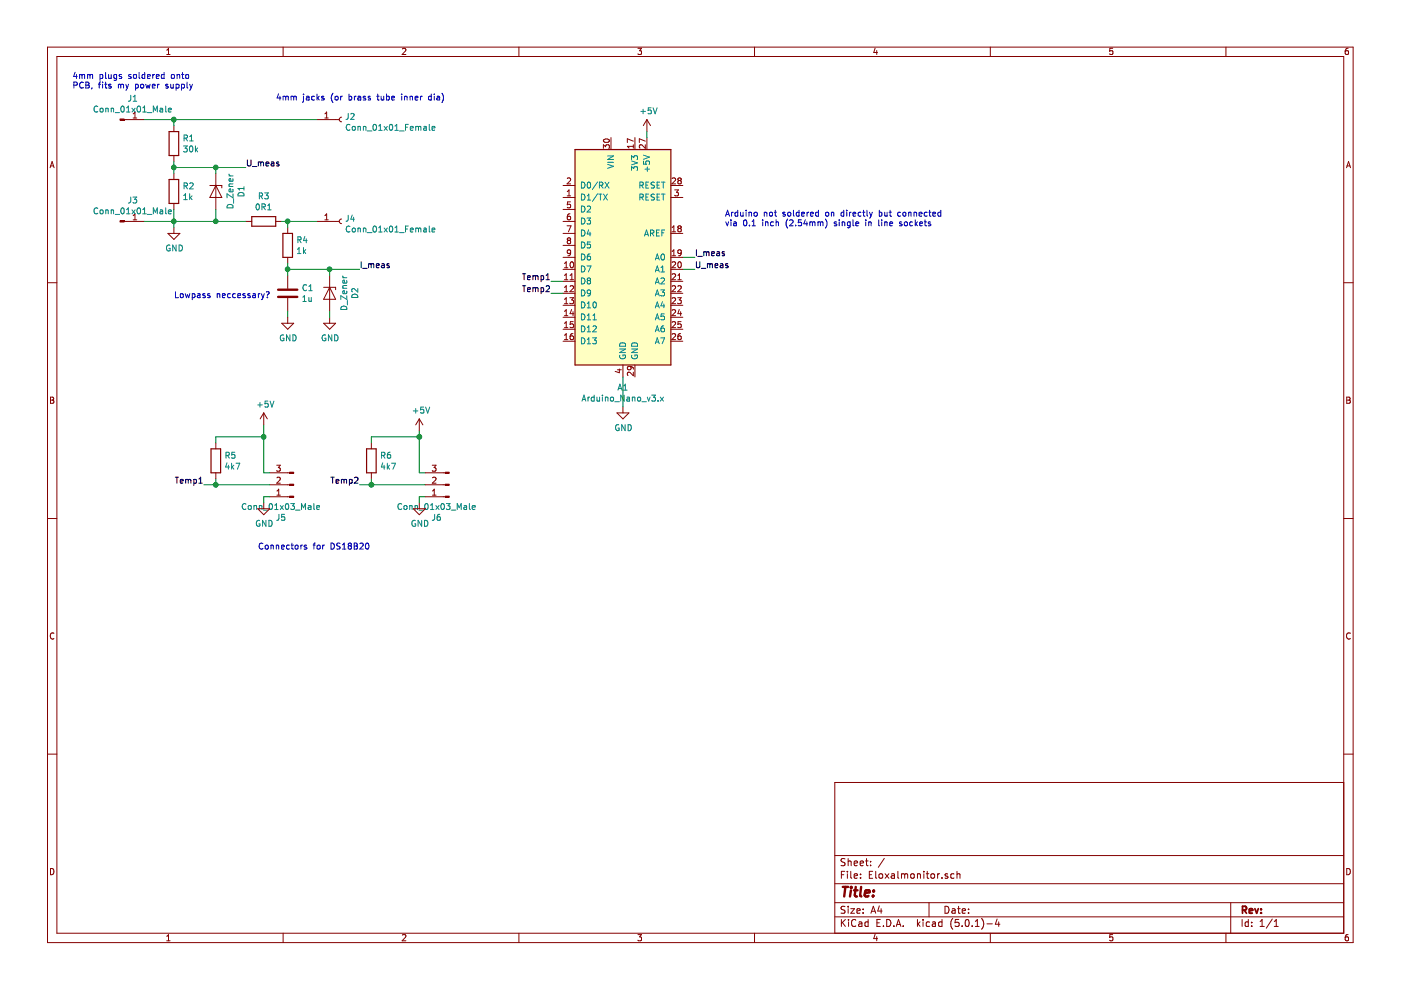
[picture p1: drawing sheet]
EESchema Schematic File Version 4
LIBS:Eloxalmonitor-cache
EELAYER 26 0
EELAYER END
$Descr A4 11693 8268
encoding utf-8
Sheet 1 1
Title ""
Date ""
Rev ""
Comp ""
Comment1 ""
Comment2 ""
Comment3 ""
Comment4 ""
$EndDescr
$Comp
L Device:R R1
U 1 1
P 1450 1200
F 0 "R1" H 1520 1246 50  0000 L CNN
F 1 "30k" H 1520 1155 50  0000 L CNN
F 2 "Resistor_SMD:R_0805_2012Metric_Pad1.15x1.40mm_HandSolder" V 1380 1200 50  0001 C CNN
F 3 "~" H 1450 1200 50  0001 C CNN
	1    1450 1200
	1    0    0    -1  
$EndComp
$Comp
L Device:R R2
U 1 1
P 1450 1600
F 0 "R2" H 1520 1646 50  0000 L CNN
F 1 "1k" H 1520 1555 50  0000 L CNN
F 2 "Resistor_SMD:R_0805_2012Metric_Pad1.15x1.40mm_HandSolder" V 1380 1600 50  0001 C CNN
F 3 "~" H 1450 1600 50  0001 C CNN
	1    1450 1600
	1    0    0    -1  
$EndComp
$Comp
L Device:R R3
U 1 1
P 2200 1850
F 0 "R3" V 2407 1850 50  0000 C CNN
F 1 "0R1" V 2316 1850 50  0000 C CNN
F 2 "Resistor_SMD:R_2512_6332Metric_Pad1.52x3.35mm_HandSolder" V 2130 1850 50  0001 C CNN
F 3 "~" H 2200 1850 50  0001 C CNN
	1    2200 1850
	0    -1   -1   0   
$EndComp
$Comp
L Device:D_Zener D1
U 1 1
P 1800 1600
F 0 "D1" H 1800 1816 50  0000 C CNN
F 1 "D_Zener" H 1800 1725 50  0000 C CNN
F 2 "Diode_SMD:D_SOT-23_ANK" H 1800 1600 50  0001 C CNN
F 3 "~" H 1800 1600 50  0001 C CNN
	1    1800 1600
	0    1    1    0   
$EndComp
$Comp
L Device:D_Zener D2
U 1 1
P 2750 2450
F 0 "D2" H 2750 2666 50  0000 C CNN
F 1 "D_Zener" H 2750 2575 50  0000 C CNN
F 2 "Diode_SMD:D_SOT-23_ANK" H 2750 2450 50  0001 C CNN
F 3 "~" H 2750 2450 50  0001 C CNN
	1    2750 2450
	0    1    1    0   
$EndComp
$Comp
L Device:C C1
U 1 1
P 2400 2450
F 0 "C1" H 2515 2496 50  0000 L CNN
F 1 "1u" H 2515 2405 50  0000 L CNN
F 2 "Capacitor_SMD:C_0805_2012Metric_Pad1.15x1.40mm_HandSolder" H 2438 2300 50  0001 C CNN
F 3 "~" H 2400 2450 50  0001 C CNN
	1    2400 2450
	1    0    0    -1  
$EndComp
$Comp
L Device:R R4
U 1 1
P 2400 2050
F 0 "R4" H 2470 2096 50  0000 L CNN
F 1 "1k" H 2470 2005 50  0000 L CNN
F 2 "Resistor_SMD:R_0805_2012Metric_Pad1.15x1.40mm_HandSolder" V 2330 2050 50  0001 C CNN
F 3 "~" H 2400 2050 50  0001 C CNN
	1    2400 2050
	1    0    0    -1  
$EndComp
$Comp
L power:GND #PWR04
U 1 1
P 2750 2650
F 0 "#PWR04" H 2750 2400 50  0001 C CNN
F 1 "GND" H 2755 2477 50  0000 C CNN
F 2 "" H 2750 2650 50  0001 C CNN
F 3 "" H 2750 2650 50  0001 C CNN
	1    2750 2650
	1    0    0    -1  
$EndComp
$Comp
L power:GND #PWR02
U 1 1
P 1450 1900
F 0 "#PWR02" H 1450 1650 50  0001 C CNN
F 1 "GND" H 1455 1727 50  0000 C CNN
F 2 "" H 1450 1900 50  0001 C CNN
F 3 "" H 1450 1900 50  0001 C CNN
	1    1450 1900
	1    0    0    -1  
$EndComp
Wire Wire Line
	1450 1450 1450 1400
Wire Wire Line
	1450 1400 1800 1400
Wire Wire Line
	1800 1400 1800 1450
Wire Wire Line
	1450 1350 1450 1400
Connection ~ 1450 1400
$Comp
L Connector:Conn_01x03_Male J5
U 1 1
P 2450 4050
F 0 "J5" H 2556 4328 50  0000 C CNN
F 1 "Conn_01x03_Male" H 2556 4237 50  0000 C CNN
F 2 "Connector_Molex:Molex_KK-254_AE-6410-03A_1x03_P2.54mm_Vertical" H 2450 4050 50  0001 C CNN
F 3 "~" H 2450 4050 50  0001 C CNN
	1    2450 4050
	-1   0    0    1   
$EndComp
$Comp
L Connector:Conn_01x03_Male J6
U 1 1
P 3750 4050
F 0 "J6" H 3856 4328 50  0000 C CNN
F 1 "Conn_01x03_Male" H 3856 4237 50  0000 C CNN
F 2 "Connector_Molex:Molex_KK-254_AE-6410-03A_1x03_P2.54mm_Vertical" H 3750 4050 50  0001 C CNN
F 3 "~" H 3750 4050 50  0001 C CNN
	1    3750 4050
	-1   0    0    1   
$EndComp
Wire Wire Line
	2050 1850 1800 1850
Wire Wire Line
	1800 1850 1800 1750
Wire Wire Line
	1800 1850 1450 1850
Wire Wire Line
	1450 1850 1450 1750
Connection ~ 1800 1850
Wire Wire Line
	1450 1850 1450 1900
Connection ~ 1450 1850
Wire Wire Line
	2350 1850 2400 1850
Wire Wire Line
	2400 1850 2400 1900
Wire Wire Line
	2400 2200 2400 2250
Wire Wire Line
	2400 2600 2400 2650
Wire Wire Line
	2400 2250 2750 2250
Wire Wire Line
	2750 2250 2750 2300
Connection ~ 2400 2250
Wire Wire Line
	2400 2250 2400 2300
$Comp
L power:GND #PWR03
U 1 1
P 2400 2650
F 0 "#PWR03" H 2400 2400 50  0001 C CNN
F 1 "GND" H 2405 2477 50  0000 C CNN
F 2 "" H 2400 2650 50  0001 C CNN
F 3 "" H 2400 2650 50  0001 C CNN
	1    2400 2650
	1    0    0    -1  
$EndComp
Wire Wire Line
	2750 2600 2750 2650
Wire Wire Line
	2750 2250 3000 2250
Connection ~ 2750 2250
Wire Wire Line
	1800 1400 2050 1400
Connection ~ 1800 1400
Wire Wire Line
	2400 1850 2650 1850
Connection ~ 2400 1850
Wire Wire Line
	1200 1000 1450 1000
Wire Wire Line
	1450 1000 1450 1050
Wire Wire Line
	1450 1000 2650 1000
Connection ~ 1450 1000
Wire Wire Line
	1450 1850 1200 1850
$Comp
L Connector:Conn_01x01_Male J1
U 1 1
P 1000 1000
F 0 "J1" H 1106 1178 50  0000 C CNN
F 1 "Conn_01x01_Male" H 1106 1087 50  0000 C CNN
F 2 "Connector_Wire:SolderWirePad_1x01_SMD_5x10mm" H 1000 1000 50  0001 C CNN
F 3 "~" H 1000 1000 50  0001 C CNN
	1    1000 1000
	1    0    0    -1  
$EndComp
$Comp
L Connector:Conn_01x01_Male J3
U 1 1
P 1000 1850
F 0 "J3" H 1106 2028 50  0000 C CNN
F 1 "Conn_01x01_Male" H 1106 1937 50  0000 C CNN
F 2 "Connector_Wire:SolderWirePad_1x01_SMD_5x10mm" H 1000 1850 50  0001 C CNN
F 3 "~" H 1000 1850 50  0001 C CNN
	1    1000 1850
	1    0    0    -1  
$EndComp
$Comp
L Connector:Conn_01x01_Female J2
U 1 1
P 2850 1000
F 0 "J2" H 2877 1026 50  0000 L CNN
F 1 "Conn_01x01_Female" H 2877 935 50  0000 L CNN
F 2 "Connector_Wire:SolderWirePad_1x01_SMD_5x10mm" H 2850 1000 50  0001 C CNN
F 3 "~" H 2850 1000 50  0001 C CNN
	1    2850 1000
	1    0    0    -1  
$EndComp
$Comp
L Connector:Conn_01x01_Female J4
U 1 1
P 2850 1850
F 0 "J4" H 2877 1876 50  0000 L CNN
F 1 "Conn_01x01_Female" H 2877 1785 50  0000 L CNN
F 2 "Connector_Wire:SolderWirePad_1x01_SMD_5x10mm" H 2850 1850 50  0001 C CNN
F 3 "~" H 2850 1850 50  0001 C CNN
	1    2850 1850
	1    0    0    -1  
$EndComp
$Comp
L Device:R R5
U 1 1
P 1800 3850
F 0 "R5" H 1870 3896 50  0000 L CNN
F 1 "4k7" H 1870 3805 50  0000 L CNN
F 2 "Resistor_SMD:R_0805_2012Metric_Pad1.15x1.40mm_HandSolder" V 1730 3850 50  0001 C CNN
F 3 "~" H 1800 3850 50  0001 C CNN
	1    1800 3850
	1    0    0    -1  
$EndComp
$Comp
L Device:R R6
U 1 1
P 3100 3850
F 0 "R6" H 3170 3896 50  0000 L CNN
F 1 "4k7" H 3170 3805 50  0000 L CNN
F 2 "Resistor_SMD:R_0805_2012Metric_Pad1.15x1.40mm_HandSolder" V 3030 3850 50  0001 C CNN
F 3 "~" H 3100 3850 50  0001 C CNN
	1    3100 3850
	1    0    0    -1  
$EndComp
Text Label 2050 1400 0    50   ~ 0
U_meas
Text Label 3000 2250 0    50   ~ 0
I_meas
Text Label 5800 2250 0    50   ~ 0
U_meas
Text Label 5800 2150 0    50   ~ 0
I_meas
Wire Wire Line
	5800 2250 5700 2250
Wire Wire Line
	5800 2150 5700 2150
$Comp
L power:GND #PWR08
U 1 1
P 2200 4200
F 0 "#PWR08" H 2200 3950 50  0001 C CNN
F 1 "GND" H 2205 4027 50  0000 C CNN
F 2 "" H 2200 4200 50  0001 C CNN
F 3 "" H 2200 4200 50  0001 C CNN
	1    2200 4200
	1    0    0    -1  
$EndComp
$Comp
L power:GND #PWR09
U 1 1
P 3500 4200
F 0 "#PWR09" H 3500 3950 50  0001 C CNN
F 1 "GND" H 3505 4027 50  0000 C CNN
F 2 "" H 3500 4200 50  0001 C CNN
F 3 "" H 3500 4200 50  0001 C CNN
	1    3500 4200
	1    0    0    -1  
$EndComp
$Comp
L power:+5V #PWR06
U 1 1
P 2200 3550
F 0 "#PWR06" H 2200 3400 50  0001 C CNN
F 1 "+5V" H 2215 3723 50  0000 C CNN
F 2 "" H 2200 3550 50  0001 C CNN
F 3 "" H 2200 3550 50  0001 C CNN
	1    2200 3550
	1    0    0    -1  
$EndComp
$Comp
L power:+5V #PWR07
U 1 1
P 3500 3600
F 0 "#PWR07" H 3500 3450 50  0001 C CNN
F 1 "+5V" H 3515 3773 50  0000 C CNN
F 2 "" H 3500 3600 50  0001 C CNN
F 3 "" H 3500 3600 50  0001 C CNN
	1    3500 3600
	1    0    0    -1  
$EndComp
Wire Wire Line
	2250 3950 2200 3950
Wire Wire Line
	2200 3950 2200 3650
Wire Wire Line
	1800 3700 1800 3650
Wire Wire Line
	1800 3650 2200 3650
Connection ~ 2200 3650
Wire Wire Line
	2200 3650 2200 3550
Wire Wire Line
	2250 4150 2200 4150
Wire Wire Line
	2200 4150 2200 4200
Wire Wire Line
	2250 4050 1800 4050
Wire Wire Line
	1800 4050 1800 4000
Wire Wire Line
	1800 4050 1700 4050
Connection ~ 1800 4050
Wire Wire Line
	3100 3700 3100 3650
Wire Wire Line
	3100 3650 3500 3650
Wire Wire Line
	3500 3650 3500 3600
Wire Wire Line
	3500 3650 3500 3950
Wire Wire Line
	3500 3950 3550 3950
Connection ~ 3500 3650
Wire Wire Line
	3550 4050 3100 4050
Wire Wire Line
	3100 4050 3100 4000
Wire Wire Line
	3100 4050 3000 4050
Connection ~ 3100 4050
Wire Wire Line
	3550 4150 3500 4150
Wire Wire Line
	3500 4150 3500 4200
Text Label 4600 2350 2    50   ~ 0
Temp1
Text Label 4600 2450 2    50   ~ 0
Temp2
Text Label 1700 4050 2    50   ~ 0
Temp1
Text Label 3000 4050 2    50   ~ 0
Temp2
Wire Wire Line
	4700 2350 4600 2350
Wire Wire Line
	4700 2450 4600 2450
$Comp
L MCU_Module:Arduino_Nano_v3.x A1
U 1 1
P 5200 2150
F 0 "A1" H 5200 1064 50  0000 C CNN
F 1 "Arduino_Nano_v3.x" H 5200 973 50  0000 C CNN
F 2 "Module:Arduino_Nano" H 5350 1200 50  0001 L CNN
F 3 "http://www.mouser.com/pdfdocs/Gravitech_Arduino_Nano3_0.pdf" H 5200 1150 50  0001 C CNN
	1    5200 2150
	1    0    0    -1  
$EndComp
$Comp
L power:+5V #PWR01
U 1 1
P 5400 1100
F 0 "#PWR01" H 5400 950 50  0001 C CNN
F 1 "+5V" H 5415 1273 50  0000 C CNN
F 2 "" H 5400 1100 50  0001 C CNN
F 3 "" H 5400 1100 50  0001 C CNN
	1    5400 1100
	1    0    0    -1  
$EndComp
$Comp
L power:GND #PWR05
U 1 1
P 5200 3400
F 0 "#PWR05" H 5200 3150 50  0001 C CNN
F 1 "GND" H 5205 3227 50  0000 C CNN
F 2 "" H 5200 3400 50  0001 C CNN
F 3 "" H 5200 3400 50  0001 C CNN
	1    5200 3400
	1    0    0    -1  
$EndComp
Wire Wire Line
	5200 3150 5200 3400
Wire Wire Line
	5400 1100 5400 1150
Text Notes 2150 4600 0    50   ~ 0
Connectors for DS18B20
Text Notes 1450 2500 0    50   ~ 0
Lowpass neccessary?
Text Notes 6050 1900 0    50   ~ 0
Arduino not soldered on directly but connected\nvia 0.1 inch (2.54mm) single in line sockets
Text Notes 600  750  0    50   ~ 0
4mm plugs soldered onto\nPCB, fits my power supply
Text Notes 2300 850  0    50   ~ 0
4mm jacks (or brass tube inner dia)
$EndSCHEMATC
